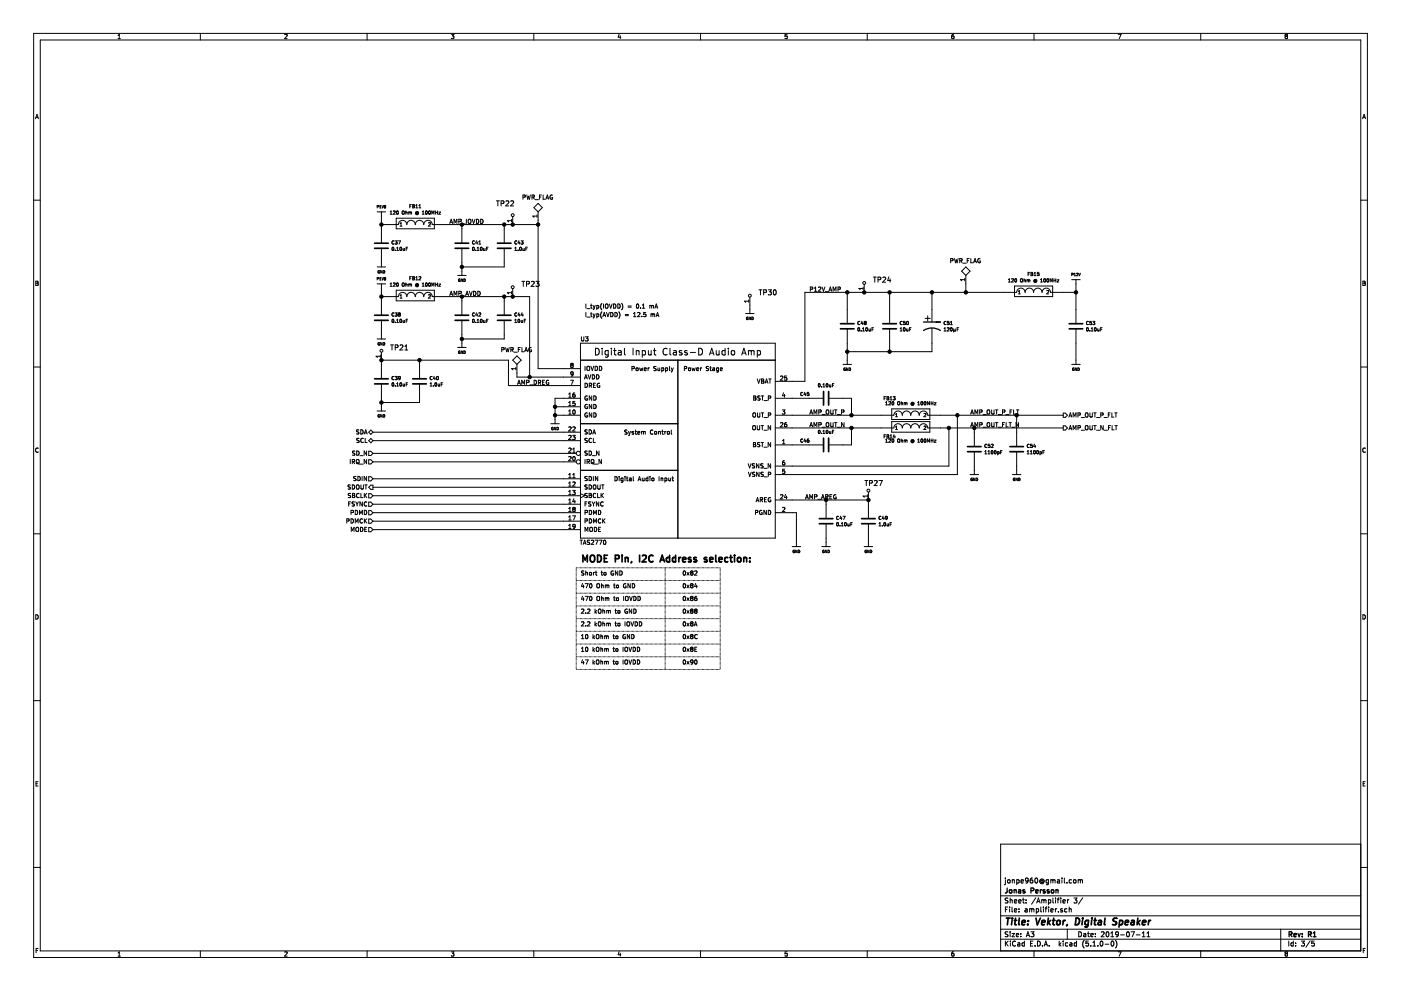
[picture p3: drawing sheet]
EESchema Schematic File Version 4
LIBS:daydream-cache
EELAYER 29 0
EELAYER END
$Descr A3 16535 11693
encoding utf-8
Sheet 5 5
Title "Vektor, Digital Speaker"
Date "2019-07-11"
Rev "R1"
Comp "Jonas Persson"
Comment1 "jonpe960@gmail.com"
Comment2 ""
Comment3 ""
Comment4 ""
$EndDescr
$Comp
L Audio_Amp:TAS2770 U1
U 1 1
P 6850 6350
AR Path="/5C0E2AE6/5C0E2B94" Ref="U1"  Part="1" 
AR Path="/5C1B0AF4/5C0E2B94" Ref="U2"  Part="1" 
AR Path="/5C1B0AF7/5C0E2B94" Ref="U3"  Part="1" 
F 0 "U1" H 6900 8700 50  0000 C CNN
F 1 "TAS2770" H 7000 6300 50  0000 C CNN
F 2 "RJQ0026A" H 7100 9100 50  0001 C CNN
F 3 "" H 6850 6350 50  0001 C CNN
F 4 "TI" H 6900 9300 50  0001 C CNN "Manufaturer"
F 5 "TAS2770RJQT" H 7100 9200 50  0001 C CNN "Part Number"
	1    6850 6350
	1    0    0    -1  
$EndComp
$Comp
L capacitors_murata_GRM:C0603_100n_50Vdc_X7R C12
U 1 1
P 10000 3850
AR Path="/5C0E2AE6/5C0E2D3D" Ref="C12"  Part="1" 
AR Path="/5C1B0AF4/5C0E2D3D" Ref="C30"  Part="1" 
AR Path="/5C1B0AF7/5C0E2D3D" Ref="C48"  Part="1" 
F 0 "C12" H 10115 3888 39  0000 L CNN
F 1 "C0603_100n_50Vdc_X7R" H 10006 3765 40  0001 L CNN
F 2 "C0603" H 10038 3700 30  0001 C CNN
F 3 "" H 10000 3850 60  0000 C CNN
F 4 "0.10uF, 50Vdc, ±10%, X7R" H 10100 4050 60  0001 C CNN "Description"
F 5 "GRM188R71H104KA93" H 10100 4050 60  0001 C CNN "Part Number"
F 6 "Murata" H 10100 4050 60  0001 C CNN "Manufacturer"
F 7 "0.10uF" H 10115 3813 39  0000 L CNN "Capacitance"
	1    10000 3850
	1    0    0    -1  
$EndComp
$Comp
L capacitors_murata_GRM:C0805_10u_35Vdc_X5R C14
U 1 1
P 10500 3850
AR Path="/5C0E2AE6/5C0E2EF1" Ref="C14"  Part="1" 
AR Path="/5C1B0AF4/5C0E2EF1" Ref="C32"  Part="1" 
AR Path="/5C1B0AF7/5C0E2EF1" Ref="C50"  Part="1" 
F 0 "C14" H 10615 3888 39  0000 L CNN
F 1 "C0805_10u_35Vdc_X5R" H 10506 3765 40  0001 L CNN
F 2 "C0805" H 10538 3700 30  0001 C CNN
F 3 "" H 10500 3850 60  0000 C CNN
F 4 "10uF, 35Vdc, ±10%, X5R" H 10600 4050 60  0001 C CNN "Description"
F 5 "GRM21BR6YA106KE43" H 10600 4050 60  0001 C CNN "Part Number"
F 6 "Murata" H 10600 4050 60  0001 C CNN "Manufacturer"
F 7 "10uF" H 10615 3813 39  0000 L CNN "Capacitance"
	1    10500 3850
	1    0    0    -1  
$EndComp
$Comp
L nichicon_polymer_cap:PCAP_120u_2 C15
U 1 1
P 11000 3850
AR Path="/5C0E2AE6/5C0E305E" Ref="C15"  Part="1" 
AR Path="/5C1B0AF4/5C0E305E" Ref="C33"  Part="1" 
AR Path="/5C1B0AF7/5C0E305E" Ref="C51"  Part="1" 
F 0 "C15" H 11133 3888 39  0000 L CNN
F 1 "PCAP_120u_2" H 11006 3765 40  0001 L CNN
F 2 "footprints:CP_Elec_10x10" H 11038 3700 30  0001 C CNN
F 3 "" H 11000 3850 60  0000 C CNN
F 4 "120µF, ±20%, 35V, 24 mOhm, 3000 Hrs @ 105°C, -55°C ~ 105°C, 3.7A" H 11100 4050 60  0001 C CNN "Description"
F 5 "PCV1V121MCL2GS" H 11100 4050 60  0001 C CNN "Part Number"
F 6 "Nichicon" H 11100 4050 60  0001 C CNN "Manufacturer"
F 7 "120µF" H 11133 3813 39  0000 L CNN "Capacitance"
	1    11000 3850
	1    0    0    -1  
$EndComp
Wire Wire Line
	9350 4500 9500 4500
Wire Wire Line
	9500 4500 9500 3450
Wire Wire Line
	9500 3450 10000 3450
Wire Wire Line
	11000 3450 11000 3650
Wire Wire Line
	10500 3650 10500 3450
Connection ~ 10500 3450
Wire Wire Line
	10500 3450 11000 3450
Wire Wire Line
	10000 3650 10000 3450
Connection ~ 10000 3450
Wire Wire Line
	10000 3450 10200 3450
Wire Wire Line
	10000 4050 10000 4150
Wire Wire Line
	10000 4150 10500 4150
Wire Wire Line
	11000 4150 11000 4050
Wire Wire Line
	10500 4050 10500 4150
Connection ~ 10500 4150
Wire Wire Line
	10500 4150 11000 4150
$Comp
L power:GND #PWR0101
U 1 1
P 10000 4250
AR Path="/5C0E2AE6/5C0E32A0" Ref="#PWR0101"  Part="1" 
AR Path="/5C1B0AF4/5C0E32A0" Ref="#PWR0119"  Part="1" 
AR Path="/5C1B0AF7/5C0E32A0" Ref="#PWR0137"  Part="1" 
F 0 "#PWR0101" H 10000 4390 20  0001 C CNN
F 1 "GND" H 10000 4361 30  0000 C CNN
F 2 "" H 10000 4250 60  0000 C CNN
F 3 "" H 10000 4250 60  0000 C CNN
	1    10000 4250
	-1   0    0    1   
$EndComp
$Comp
L power:P12V #PWR0102
U 1 1
P 12700 3350
AR Path="/5C0E2AE6/5C0E3FE5" Ref="#PWR0102"  Part="1" 
AR Path="/5C1B0AF4/5C0E3FE5" Ref="#PWR0120"  Part="1" 
AR Path="/5C1B0AF7/5C0E3FE5" Ref="#PWR0138"  Part="1" 
F 0 "#PWR0102" H 12700 3490 20  0001 C CNN
F 1 "P12V" H 12700 3461 30  0000 C CNN
F 2 "" H 12700 3350 60  0000 C CNN
F 3 "" H 12700 3350 60  0000 C CNN
	1    12700 3350
	1    0    0    -1  
$EndComp
$Comp
L beads_BLM:BL0603_BLM18EG121SN1D FB5
U 1 1
P 12200 3450
AR Path="/5C0E2AE6/5C0E40DC" Ref="FB5"  Part="1" 
AR Path="/5C1B0AF4/5C0E40DC" Ref="FB10"  Part="1" 
AR Path="/5C1B0AF7/5C0E40DC" Ref="FB15"  Part="1" 
F 0 "FB5" H 12200 3666 39  0000 C CNN
F 1 "BL0603_BLM18EG121SN1D" H 12206 3365 40  0001 L CNN
F 2 "L0603" H 12238 3300 30  0001 C CNN
F 3 "" H 12200 3450 60  0000 C CNN
F 4 "FILTER CHIP 120 OHM 2A 0603,30473,0DCR: 40 mOhm Max" H 12300 3650 60  0001 C CNN "Description"
F 5 "BLM18EG121SN1D" H 12300 3650 60  0001 C CNN "Part Number"
F 6 "Murata" H 12300 3650 60  0001 C CNN "Manufacturer"
F 7 "120 Ohm @ 100MHz" H 12200 3591 39  0000 C CNN "Impedance"
	1    12200 3450
	1    0    0    -1  
$EndComp
Connection ~ 11000 3450
Wire Wire Line
	12550 3450 12700 3450
Wire Wire Line
	12700 3450 12700 3350
$Comp
L capacitors_murata_GRM:C0603_100n_50Vdc_X7R C17
U 1 1
P 12700 3850
AR Path="/5C0E2AE6/5C0E42FD" Ref="C17"  Part="1" 
AR Path="/5C1B0AF4/5C0E42FD" Ref="C35"  Part="1" 
AR Path="/5C1B0AF7/5C0E42FD" Ref="C53"  Part="1" 
F 0 "C17" H 12815 3888 39  0000 L CNN
F 1 "C0603_100n_50Vdc_X7R" H 12706 3765 40  0001 L CNN
F 2 "C0603" H 12738 3700 30  0001 C CNN
F 3 "" H 12700 3850 60  0000 C CNN
F 4 "0.10uF, 50Vdc, ±10%, X7R" H 12800 4050 60  0001 C CNN "Description"
F 5 "GRM188R71H104KA93" H 12800 4050 60  0001 C CNN "Part Number"
F 6 "Murata" H 12800 4050 60  0001 C CNN "Manufacturer"
F 7 "0.10uF" H 12815 3813 39  0000 L CNN "Capacitance"
	1    12700 3850
	1    0    0    -1  
$EndComp
Wire Wire Line
	12700 3650 12700 3450
Connection ~ 12700 3450
$Comp
L power:GND #PWR0103
U 1 1
P 12700 4250
AR Path="/5C0E2AE6/5C0E4444" Ref="#PWR0103"  Part="1" 
AR Path="/5C1B0AF4/5C0E4444" Ref="#PWR0121"  Part="1" 
AR Path="/5C1B0AF7/5C0E4444" Ref="#PWR0139"  Part="1" 
F 0 "#PWR0103" H 12700 4390 20  0001 C CNN
F 1 "GND" H 12700 4361 30  0000 C CNN
F 2 "" H 12700 4250 60  0000 C CNN
F 3 "" H 12700 4250 60  0000 C CNN
	1    12700 4250
	-1   0    0    1   
$EndComp
Wire Wire Line
	12700 4250 12700 4050
Text Label 9550 3450 0    50   ~ 0
P12V_AMP
$Comp
L capacitors_murata_GRM:C0603_100n_50Vdc_X7R C9
U 1 1
P 9750 4700
AR Path="/5C0E2AE6/5C0E462F" Ref="C9"  Part="1" 
AR Path="/5C1B0AF4/5C0E462F" Ref="C27"  Part="1" 
AR Path="/5C1B0AF7/5C0E462F" Ref="C45"  Part="1" 
F 0 "C9" V 9700 4450 39  0000 C CNN
F 1 "C0603_100n_50Vdc_X7R" H 9756 4615 40  0001 L CNN
F 2 "C0603" H 9788 4550 30  0001 C CNN
F 3 "" H 9750 4700 60  0000 C CNN
F 4 "0.10uF, 50Vdc, ±10%, X7R" H 9850 4900 60  0001 C CNN "Description"
F 5 "GRM188R71H104KA93" H 9850 4900 60  0001 C CNN "Part Number"
F 6 "Murata" H 9850 4900 60  0001 C CNN "Manufacturer"
F 7 "0.10uF" V 9597 4700 39  0000 C CNN "Capacitance"
	1    9750 4700
	0    1    1    0   
$EndComp
$Comp
L capacitors_murata_GRM:C0603_100n_50Vdc_X7R C10
U 1 1
P 9750 5250
AR Path="/5C0E2AE6/5C0E4673" Ref="C10"  Part="1" 
AR Path="/5C1B0AF4/5C0E4673" Ref="C28"  Part="1" 
AR Path="/5C1B0AF7/5C0E4673" Ref="C46"  Part="1" 
F 0 "C10" V 9700 5000 39  0000 C CNN
F 1 "C0603_100n_50Vdc_X7R" H 9756 5165 40  0001 L CNN
F 2 "C0603" H 9788 5100 30  0001 C CNN
F 3 "" H 9750 5250 60  0000 C CNN
F 4 "0.10uF, 50Vdc, ±10%, X7R" H 9850 5450 60  0001 C CNN "Description"
F 5 "GRM188R71H104KA93" H 9850 5450 60  0001 C CNN "Part Number"
F 6 "Murata" H 9850 5450 60  0001 C CNN "Manufacturer"
F 7 "0.10uF" V 9597 5250 39  0000 C CNN "Capacitance"
	1    9750 5250
	0    1    1    0   
$EndComp
Wire Wire Line
	9350 5050 10050 5050
Wire Wire Line
	9350 4900 10050 4900
Wire Wire Line
	9950 5250 10050 5250
Wire Wire Line
	10050 5250 10050 5050
Connection ~ 10050 5050
Wire Wire Line
	9950 4700 10050 4700
Wire Wire Line
	10050 4700 10050 4900
Connection ~ 10050 4900
Wire Wire Line
	9550 4700 9350 4700
Wire Wire Line
	9550 5250 9350 5250
$Comp
L beads_BLM:BL0603_BLM18EG121SN1D FB3
U 1 1
P 10750 4900
AR Path="/5C0E2AE6/5C0E549C" Ref="FB3"  Part="1" 
AR Path="/5C1B0AF4/5C0E549C" Ref="FB8"  Part="1" 
AR Path="/5C1B0AF7/5C0E549C" Ref="FB13"  Part="1" 
F 0 "FB3" H 10500 5100 39  0000 C CNN
F 1 "BL0603_BLM18EG121SN1D" H 10756 4815 40  0001 L CNN
F 2 "L0603" H 10788 4750 30  0001 C CNN
F 3 "" H 10750 4900 60  0000 C CNN
F 4 "FILTER CHIP 120 OHM 2A 0603,30473,0DCR: 40 mOhm Max" H 10850 5100 60  0001 C CNN "Description"
F 5 "BLM18EG121SN1D" H 10850 5100 60  0001 C CNN "Part Number"
F 6 "Murata" H 10850 5100 60  0001 C CNN "Manufacturer"
F 7 "120 Ohm @ 100MHz" H 10750 5041 39  0000 C CNN "Impedance"
	1    10750 4900
	1    0    0    -1  
$EndComp
$Comp
L beads_BLM:BL0603_BLM18EG121SN1D FB4
U 1 1
P 10750 5050
AR Path="/5C0E2AE6/5C0E54EC" Ref="FB4"  Part="1" 
AR Path="/5C1B0AF4/5C0E54EC" Ref="FB9"  Part="1" 
AR Path="/5C1B0AF7/5C0E54EC" Ref="FB14"  Part="1" 
F 0 "FB4" H 10500 4950 39  0000 C CNN
F 1 "BL0603_BLM18EG121SN1D" H 10756 4965 40  0001 L CNN
F 2 "L0603" H 10788 4900 30  0001 C CNN
F 3 "" H 10750 5050 60  0000 C CNN
F 4 "FILTER CHIP 120 OHM 2A 0603,30473,0DCR: 40 mOhm Max" H 10850 5250 60  0001 C CNN "Description"
F 5 "BLM18EG121SN1D" H 10850 5250 60  0001 C CNN "Part Number"
F 6 "Murata" H 10850 5250 60  0001 C CNN "Manufacturer"
F 7 "120 Ohm @ 100MHz" H 10750 4900 39  0000 C CNN "Impedance"
	1    10750 5050
	1    0    0    -1  
$EndComp
$Comp
L capacitors_murata_GRM:C0603_1n1_50Vdc_X7R C16
U 1 1
P 11500 5300
AR Path="/5C0E2AE6/5C0E56CD" Ref="C16"  Part="1" 
AR Path="/5C1B0AF4/5C0E56CD" Ref="C34"  Part="1" 
AR Path="/5C1B0AF7/5C0E56CD" Ref="C52"  Part="1" 
F 0 "C16" H 11615 5338 39  0000 L CNN
F 1 "C0603_1n1_50Vdc_X7R" H 11506 5215 40  0001 L CNN
F 2 "C0603" H 11538 5150 30  0001 C CNN
F 3 "" H 11500 5300 60  0000 C CNN
F 4 "1100pF, 50Vdc, ±5%, X7R" H 11600 5500 60  0001 C CNN "Description"
F 5 "GRM188R71H112JA01" H 11600 5500 60  0001 C CNN "Part Number"
F 6 "Murata" H 11600 5500 60  0001 C CNN "Manufacturer"
F 7 "1100pF" H 11615 5263 39  0000 L CNN "Capacitance"
	1    11500 5300
	1    0    0    -1  
$EndComp
$Comp
L capacitors_murata_GRM:C0603_1n1_50Vdc_X7R C18
U 1 1
P 12000 5300
AR Path="/5C0E2AE6/5C0E5737" Ref="C18"  Part="1" 
AR Path="/5C1B0AF4/5C0E5737" Ref="C36"  Part="1" 
AR Path="/5C1B0AF7/5C0E5737" Ref="C54"  Part="1" 
F 0 "C18" H 12115 5338 39  0000 L CNN
F 1 "C0603_1n1_50Vdc_X7R" H 12006 5215 40  0001 L CNN
F 2 "C0603" H 12038 5150 30  0001 C CNN
F 3 "" H 12000 5300 60  0000 C CNN
F 4 "1100pF, 50Vdc, ±5%, X7R" H 12100 5500 60  0001 C CNN "Description"
F 5 "GRM188R71H112JA01" H 12100 5500 60  0001 C CNN "Part Number"
F 6 "Murata" H 12100 5500 60  0001 C CNN "Manufacturer"
F 7 "1100pF" H 12115 5263 39  0000 L CNN "Capacitance"
	1    12000 5300
	1    0    0    -1  
$EndComp
Wire Wire Line
	12000 4900 12000 5100
Wire Wire Line
	11500 5050 11500 5100
Connection ~ 11500 5050
Connection ~ 12000 4900
Wire Wire Line
	11100 4900 11300 4900
Wire Wire Line
	11100 5050 11200 5050
$Comp
L power:GND #PWR0104
U 1 1
P 11500 5550
AR Path="/5C0E2AE6/5C0E6D6C" Ref="#PWR0104"  Part="1" 
AR Path="/5C1B0AF4/5C0E6D6C" Ref="#PWR0122"  Part="1" 
AR Path="/5C1B0AF7/5C0E6D6C" Ref="#PWR0140"  Part="1" 
F 0 "#PWR0104" H 11500 5690 20  0001 C CNN
F 1 "GND" H 11500 5661 30  0000 C CNN
F 2 "" H 11500 5550 60  0000 C CNN
F 3 "" H 11500 5550 60  0000 C CNN
	1    11500 5550
	-1   0    0    1   
$EndComp
$Comp
L power:GND #PWR0105
U 1 1
P 12000 5550
AR Path="/5C0E2AE6/5C0E6D8F" Ref="#PWR0105"  Part="1" 
AR Path="/5C1B0AF4/5C0E6D8F" Ref="#PWR0123"  Part="1" 
AR Path="/5C1B0AF7/5C0E6D8F" Ref="#PWR0141"  Part="1" 
F 0 "#PWR0105" H 12000 5690 20  0001 C CNN
F 1 "GND" H 12000 5661 30  0000 C CNN
F 2 "" H 12000 5550 60  0000 C CNN
F 3 "" H 12000 5550 60  0000 C CNN
	1    12000 5550
	-1   0    0    1   
$EndComp
Wire Wire Line
	12000 5550 12000 5500
Wire Wire Line
	11500 5550 11500 5500
Wire Wire Line
	9350 5500 11200 5500
Wire Wire Line
	11200 5500 11200 5050
Connection ~ 11200 5050
Wire Wire Line
	11200 5050 11500 5050
Wire Wire Line
	9350 5600 11300 5600
Wire Wire Line
	11300 5600 11300 4900
Connection ~ 11300 4900
Wire Wire Line
	11300 4900 12000 4900
Text Label 9550 4900 0    50   ~ 0
AMP_OUT_P
Text Label 9550 5050 0    50   ~ 0
AMP_OUT_N
Text Label 11450 4900 0    50   ~ 0
AMP_OUT_P_FLT
Text Label 11450 5050 0    50   ~ 0
AMP_OUT_FLT_N
$Comp
L power:TP TP4
U 1 1
P 10200 3450
AR Path="/5C0E2AE6/5C0E87EF" Ref="TP4"  Part="1" 
AR Path="/5C1B0AF4/5C0E87EF" Ref="TP14"  Part="1" 
AR Path="/5C1B0AF7/5C0E87EF" Ref="TP24"  Part="1" 
F 0 "TP4" H 10300 3600 60  0000 L CNN
F 1 "TP" H 10100 3400 60  0001 C CNN
F 2 "footprints:TP_1mm" H 10200 3450 60  0001 C CNN
F 3 "" H 10300 3500 60  0000 C CNN
F 4 "NM" H 10350 3400 60  0001 C CNN "Mount"
	1    10200 3450
	1    0    0    -1  
$EndComp
Connection ~ 10200 3450
Wire Wire Line
	10200 3450 10500 3450
$Comp
L power:TP TP10
U 1 1
P 8850 3600
AR Path="/5C0E2AE6/5C0E8879" Ref="TP10"  Part="1" 
AR Path="/5C1B0AF4/5C0E8879" Ref="TP20"  Part="1" 
AR Path="/5C1B0AF7/5C0E8879" Ref="TP30"  Part="1" 
F 0 "TP10" H 8950 3750 60  0000 L CNN
F 1 "TP" H 8750 3550 60  0001 C CNN
F 2 "footprints:TP_1mm" H 8850 3600 60  0001 C CNN
F 3 "" H 8950 3650 60  0000 C CNN
F 4 "NM" H 9000 3550 60  0001 C CNN "Mount"
	1    8850 3600
	1    0    0    -1  
$EndComp
$Comp
L power:GND #PWR0106
U 1 1
P 8850 3650
AR Path="/5C0E2AE6/5C0E88BE" Ref="#PWR0106"  Part="1" 
AR Path="/5C1B0AF4/5C0E88BE" Ref="#PWR0124"  Part="1" 
AR Path="/5C1B0AF7/5C0E88BE" Ref="#PWR0142"  Part="1" 
F 0 "#PWR0106" H 8850 3790 20  0001 C CNN
F 1 "GND" H 8850 3761 30  0000 C CNN
F 2 "" H 8850 3650 60  0000 C CNN
F 3 "" H 8850 3650 60  0000 C CNN
	1    8850 3650
	-1   0    0    1   
$EndComp
Wire Wire Line
	8850 3650 8850 3600
$Comp
L capacitors_murata_GRM:C0603_100n_50Vdc_X7R C11
U 1 1
P 9750 6150
AR Path="/5C0E2AE6/5C0E9438" Ref="C11"  Part="1" 
AR Path="/5C1B0AF4/5C0E9438" Ref="C29"  Part="1" 
AR Path="/5C1B0AF7/5C0E9438" Ref="C47"  Part="1" 
F 0 "C11" H 9865 6188 39  0000 L CNN
F 1 "C0603_100n_50Vdc_X7R" H 9756 6065 40  0001 L CNN
F 2 "C0603" H 9788 6000 30  0001 C CNN
F 3 "" H 9750 6150 60  0000 C CNN
F 4 "0.10uF, 50Vdc, ±10%, X7R" H 9850 6350 60  0001 C CNN "Description"
F 5 "GRM188R71H104KA93" H 9850 6350 60  0001 C CNN "Part Number"
F 6 "Murata" H 9850 6350 60  0001 C CNN "Manufacturer"
F 7 "0.10uF" H 9865 6113 39  0000 L CNN "Capacitance"
	1    9750 6150
	1    0    0    -1  
$EndComp
Wire Wire Line
	9350 5900 9750 5900
Wire Wire Line
	10250 5900 10250 5950
Wire Wire Line
	9750 5950 9750 5900
Connection ~ 9750 5900
Wire Wire Line
	9750 5900 10250 5900
$Comp
L power:GND #PWR0107
U 1 1
P 9750 6400
AR Path="/5C0E2AE6/5C0EAA17" Ref="#PWR0107"  Part="1" 
AR Path="/5C1B0AF4/5C0EAA17" Ref="#PWR0125"  Part="1" 
AR Path="/5C1B0AF7/5C0EAA17" Ref="#PWR0143"  Part="1" 
F 0 "#PWR0107" H 9750 6540 20  0001 C CNN
F 1 "GND" H 9750 6511 30  0000 C CNN
F 2 "" H 9750 6400 60  0000 C CNN
F 3 "" H 9750 6400 60  0000 C CNN
	1    9750 6400
	-1   0    0    1   
$EndComp
$Comp
L power:GND #PWR0108
U 1 1
P 10250 6400
AR Path="/5C0E2AE6/5C0EAA4A" Ref="#PWR0108"  Part="1" 
AR Path="/5C1B0AF4/5C0EAA4A" Ref="#PWR0126"  Part="1" 
AR Path="/5C1B0AF7/5C0EAA4A" Ref="#PWR0144"  Part="1" 
F 0 "#PWR0108" H 10250 6540 20  0001 C CNN
F 1 "GND" H 10250 6511 30  0000 C CNN
F 2 "" H 10250 6400 60  0000 C CNN
F 3 "" H 10250 6400 60  0000 C CNN
	1    10250 6400
	-1   0    0    1   
$EndComp
$Comp
L power:GND #PWR0109
U 1 1
P 9400 6400
AR Path="/5C0E2AE6/5C0EAA7D" Ref="#PWR0109"  Part="1" 
AR Path="/5C1B0AF4/5C0EAA7D" Ref="#PWR0127"  Part="1" 
AR Path="/5C1B0AF7/5C0EAA7D" Ref="#PWR0145"  Part="1" 
F 0 "#PWR0109" H 9400 6540 20  0001 C CNN
F 1 "GND" H 9400 6511 30  0000 C CNN
F 2 "" H 9400 6400 60  0000 C CNN
F 3 "" H 9400 6400 60  0000 C CNN
	1    9400 6400
	-1   0    0    1   
$EndComp
Wire Wire Line
	9400 6400 9400 6050
Wire Wire Line
	9400 6050 9350 6050
Wire Wire Line
	9750 6400 9750 6350
Wire Wire Line
	10250 6400 10250 6350
Text Label 9500 5900 0    50   ~ 0
AMP_AREG
$Comp
L power:TP TP7
U 1 1
P 10250 5900
AR Path="/5C0E2AE6/5C0ED21E" Ref="TP7"  Part="1" 
AR Path="/5C1B0AF4/5C0ED21E" Ref="TP17"  Part="1" 
AR Path="/5C1B0AF7/5C0ED21E" Ref="TP27"  Part="1" 
F 0 "TP7" H 10200 6100 60  0000 L CNN
F 1 "TP" H 10150 5850 60  0001 C CNN
F 2 "footprints:TP_1mm" H 10250 5900 60  0001 C CNN
F 3 "" H 10350 5950 60  0000 C CNN
F 4 "NM" H 10400 5850 60  0001 C CNN "Mount"
	1    10250 5900
	1    0    0    -1  
$EndComp
Connection ~ 10250 5900
$Comp
L power:GND #PWR0110
U 1 1
P 6550 4950
AR Path="/5C0E2AE6/5C0ED3FD" Ref="#PWR0110"  Part="1" 
AR Path="/5C1B0AF4/5C0ED3FD" Ref="#PWR0128"  Part="1" 
AR Path="/5C1B0AF7/5C0ED3FD" Ref="#PWR0146"  Part="1" 
F 0 "#PWR0110" H 6550 5090 20  0001 C CNN
F 1 "GND" H 6550 5061 30  0000 C CNN
F 2 "" H 6550 4950 60  0000 C CNN
F 3 "" H 6550 4950 60  0000 C CNN
	1    6550 4950
	-1   0    0    1   
$EndComp
Wire Wire Line
	6650 4700 6550 4700
Wire Wire Line
	6550 4700 6550 4800
Wire Wire Line
	6650 4800 6550 4800
Connection ~ 6550 4800
Wire Wire Line
	6550 4800 6550 4900
Wire Wire Line
	6650 4900 6550 4900
Connection ~ 6550 4900
Wire Wire Line
	6550 4900 6550 4950
$Comp
L capacitors_murata_GRM:C0805_1u_50Vdc_X7R C13
U 1 1
P 10250 6150
AR Path="/5C0E2AE6/5C0F0627" Ref="C13"  Part="1" 
AR Path="/5C1B0AF4/5C0F0627" Ref="C31"  Part="1" 
AR Path="/5C1B0AF7/5C0F0627" Ref="C49"  Part="1" 
F 0 "C13" H 10365 6188 39  0000 L CNN
F 1 "C0805_1u_50Vdc_X7R" H 10256 6065 40  0001 L CNN
F 2 "C0805" H 10288 6000 30  0001 C CNN
F 3 "" H 10250 6150 60  0000 C CNN
F 4 "1.0uF, 50Vdc, ±10%, X7R" H 10350 6350 60  0001 C CNN "Description"
F 5 "GRM21BR71H105KA12" H 10350 6350 60  0001 C CNN "Part Number"
F 6 "Murata" H 10350 6350 60  0001 C CNN "Manufacturer"
F 7 "1.0uF" H 10365 6113 39  0000 L CNN "Capacitance"
	1    10250 6150
	1    0    0    -1  
$EndComp
$Comp
L capacitors_murata_GRM:C0805_1u_50Vdc_X7R C4
U 1 1
P 4950 4500
AR Path="/5C0E2AE6/5C0F0774" Ref="C4"  Part="1" 
AR Path="/5C1B0AF4/5C0F0774" Ref="C22"  Part="1" 
AR Path="/5C1B0AF7/5C0F0774" Ref="C40"  Part="1" 
F 0 "C4" H 5065 4538 39  0000 L CNN
F 1 "C0805_1u_50Vdc_X7R" H 4956 4415 40  0001 L CNN
F 2 "C0805" H 4988 4350 30  0001 C CNN
F 3 "" H 4950 4500 60  0000 C CNN
F 4 "1.0uF, 50Vdc, ±10%, X7R" H 5050 4700 60  0001 C CNN "Description"
F 5 "GRM21BR71H105KA12" H 5050 4700 60  0001 C CNN "Part Number"
F 6 "Murata" H 5050 4700 60  0001 C CNN "Manufacturer"
F 7 "1.0uF" H 5065 4463 39  0000 L CNN "Capacitance"
	1    4950 4500
	1    0    0    -1  
$EndComp
$Comp
L capacitors_murata_GRM:C0603_100n_50Vdc_X7R C3
U 1 1
P 4500 4500
AR Path="/5C0E2AE6/5C0F07FA" Ref="C3"  Part="1" 
AR Path="/5C1B0AF4/5C0F07FA" Ref="C21"  Part="1" 
AR Path="/5C1B0AF7/5C0F07FA" Ref="C39"  Part="1" 
F 0 "C3" H 4615 4538 39  0000 L CNN
F 1 "C0603_100n_50Vdc_X7R" H 4506 4415 40  0001 L CNN
F 2 "C0603" H 4538 4350 30  0001 C CNN
F 3 "" H 4500 4500 60  0000 C CNN
F 4 "0.10uF, 50Vdc, ±10%, X7R" H 4600 4700 60  0001 C CNN "Description"
F 5 "GRM188R71H104KA93" H 4600 4700 60  0001 C CNN "Part Number"
F 6 "Murata" H 4600 4700 60  0001 C CNN "Manufacturer"
F 7 "0.10uF" H 4615 4463 39  0000 L CNN "Capacitance"
	1    4500 4500
	1    0    0    -1  
$EndComp
Wire Wire Line
	4500 4250 4500 4300
Wire Wire Line
	4950 4300 4950 4250
Wire Wire Line
	4950 4250 4500 4250
Wire Wire Line
	4950 4700 4950 4750
Wire Wire Line
	4950 4750 4500 4750
Wire Wire Line
	4500 4750 4500 4700
$Comp
L power:GND #PWR0111
U 1 1
P 4500 4800
AR Path="/5C0E2AE6/5C0F4654" Ref="#PWR0111"  Part="1" 
AR Path="/5C1B0AF4/5C0F4654" Ref="#PWR0129"  Part="1" 
AR Path="/5C1B0AF7/5C0F4654" Ref="#PWR0147"  Part="1" 
F 0 "#PWR0111" H 4500 4940 20  0001 C CNN
F 1 "GND" H 4500 4911 30  0000 C CNN
F 2 "" H 4500 4800 60  0000 C CNN
F 3 "" H 4500 4800 60  0000 C CNN
	1    4500 4800
	-1   0    0    1   
$EndComp
Wire Wire Line
	4500 4800 4500 4750
Connection ~ 4500 4750
Text Label 6100 4550 0    50   ~ 0
AMP_DREG
$Comp
L power:TP TP1
U 1 1
P 4500 4250
AR Path="/5C0E2AE6/5C0F5ECF" Ref="TP1"  Part="1" 
AR Path="/5C1B0AF4/5C0F5ECF" Ref="TP11"  Part="1" 
AR Path="/5C1B0AF7/5C0F5ECF" Ref="TP21"  Part="1" 
F 0 "TP1" H 4600 4400 60  0000 L CNN
F 1 "TP" H 4400 4200 60  0001 C CNN
F 2 "footprints:TP_1mm" H 4500 4250 60  0001 C CNN
F 3 "" H 4600 4300 60  0000 C CNN
F 4 "NM" H 4650 4200 60  0001 C CNN "Mount"
	1    4500 4250
	1    0    0    -1  
$EndComp
Connection ~ 4500 4250
Wire Wire Line
	6650 4450 6250 4450
Wire Wire Line
	6650 4350 6350 4350
Wire Wire Line
	6350 2650 6050 2650
$Comp
L power:P1V8 #PWR0112
U 1 1
P 4500 2550
AR Path="/5C0E2AE6/5C0FCD84" Ref="#PWR0112"  Part="1" 
AR Path="/5C1B0AF4/5C0FCD84" Ref="#PWR0130"  Part="1" 
AR Path="/5C1B0AF7/5C0FCD84" Ref="#PWR0148"  Part="1" 
F 0 "#PWR0112" H 4500 2690 20  0001 C CNN
F 1 "P1V8" H 4500 2661 30  0000 C CNN
F 2 "" H 4500 2550 60  0000 C CNN
F 3 "" H 4500 2550 60  0000 C CNN
	1    4500 2550
	1    0    0    -1  
$EndComp
$Comp
L capacitors_murata_GRM:C0805_1u_50Vdc_X7R C7
U 1 1
P 5950 2900
AR Path="/5C0E2AE6/5C0FCDCA" Ref="C7"  Part="1" 
AR Path="/5C1B0AF4/5C0FCDCA" Ref="C25"  Part="1" 
AR Path="/5C1B0AF7/5C0FCDCA" Ref="C43"  Part="1" 
F 0 "C7" H 6065 2938 39  0000 L CNN
F 1 "C0805_1u_50Vdc_X7R" H 5956 2815 40  0001 L CNN
F 2 "C0805" H 5988 2750 30  0001 C CNN
F 3 "" H 5950 2900 60  0000 C CNN
F 4 "1.0uF, 50Vdc, ±10%, X7R" H 6050 3100 60  0001 C CNN "Description"
F 5 "GRM21BR71H105KA12" H 6050 3100 60  0001 C CNN "Part Number"
F 6 "Murata" H 6050 3100 60  0001 C CNN "Manufacturer"
F 7 "1.0uF" H 6065 2863 39  0000 L CNN "Capacitance"
	1    5950 2900
	1    0    0    -1  
$EndComp
$Comp
L capacitors_murata_GRM:C0603_100n_50Vdc_X7R C5
U 1 1
P 5450 2900
AR Path="/5C0E2AE6/5C0FCE2C" Ref="C5"  Part="1" 
AR Path="/5C1B0AF4/5C0FCE2C" Ref="C23"  Part="1" 
AR Path="/5C1B0AF7/5C0FCE2C" Ref="C41"  Part="1" 
F 0 "C5" H 5565 2938 39  0000 L CNN
F 1 "C0603_100n_50Vdc_X7R" H 5456 2815 40  0001 L CNN
F 2 "C0603" H 5488 2750 30  0001 C CNN
F 3 "" H 5450 2900 60  0000 C CNN
F 4 "0.10uF, 50Vdc, ±10%, X7R" H 5550 3100 60  0001 C CNN "Description"
F 5 "GRM188R71H104KA93" H 5550 3100 60  0001 C CNN "Part Number"
F 6 "Murata" H 5550 3100 60  0001 C CNN "Manufacturer"
F 7 "0.10uF" H 5565 2863 39  0000 L CNN "Capacitance"
	1    5450 2900
	1    0    0    -1  
$EndComp
Wire Wire Line
	5450 2700 5450 2650
Wire Wire Line
	5950 2700 5950 2650
Connection ~ 5950 2650
Wire Wire Line
	5950 2650 5450 2650
$Comp
L power:GND #PWR0113
U 1 1
P 5450 3200
AR Path="/5C0E2AE6/5C100BF3" Ref="#PWR0113"  Part="1" 
AR Path="/5C1B0AF4/5C100BF3" Ref="#PWR0131"  Part="1" 
AR Path="/5C1B0AF7/5C100BF3" Ref="#PWR0149"  Part="1" 
F 0 "#PWR0113" H 5450 3340 20  0001 C CNN
F 1 "GND" H 5450 3311 30  0000 C CNN
F 2 "" H 5450 3200 60  0000 C CNN
F 3 "" H 5450 3200 60  0000 C CNN
	1    5450 3200
	-1   0    0    1   
$EndComp
Wire Wire Line
	5450 3200 5450 3150
Wire Wire Line
	5450 3150 5950 3150
Wire Wire Line
	5950 3150 5950 3100
Connection ~ 5450 3150
Wire Wire Line
	5450 3150 5450 3100
$Comp
L capacitors_murata_GRM:C0805_10u_35Vdc_X5R C8
U 1 1
P 5950 3750
AR Path="/5C0E2AE6/5C1074DB" Ref="C8"  Part="1" 
AR Path="/5C1B0AF4/5C1074DB" Ref="C26"  Part="1" 
AR Path="/5C1B0AF7/5C1074DB" Ref="C44"  Part="1" 
F 0 "C8" H 6065 3788 39  0000 L CNN
F 1 "C0805_10u_35Vdc_X5R" H 5956 3665 40  0001 L CNN
F 2 "C0805" H 5988 3600 30  0001 C CNN
F 3 "" H 5950 3750 60  0000 C CNN
F 4 "10uF, 35Vdc, ±10%, X5R" H 6050 3950 60  0001 C CNN "Description"
F 5 "GRM21BR6YA106KE43" H 6050 3950 60  0001 C CNN "Part Number"
F 6 "Murata" H 6050 3950 60  0001 C CNN "Manufacturer"
F 7 "10uF" H 6065 3713 39  0000 L CNN "Capacitance"
	1    5950 3750
	1    0    0    -1  
$EndComp
$Comp
L capacitors_murata_GRM:C0603_100n_50Vdc_X7R C6
U 1 1
P 5450 3750
AR Path="/5C0E2AE6/5C107549" Ref="C6"  Part="1" 
AR Path="/5C1B0AF4/5C107549" Ref="C24"  Part="1" 
AR Path="/5C1B0AF7/5C107549" Ref="C42"  Part="1" 
F 0 "C6" H 5565 3788 39  0000 L CNN
F 1 "C0603_100n_50Vdc_X7R" H 5456 3665 40  0001 L CNN
F 2 "C0603" H 5488 3600 30  0001 C CNN
F 3 "" H 5450 3750 60  0000 C CNN
F 4 "0.10uF, 50Vdc, ±10%, X7R" H 5550 3950 60  0001 C CNN "Description"
F 5 "GRM188R71H104KA93" H 5550 3950 60  0001 C CNN "Part Number"
F 6 "Murata" H 5550 3950 60  0001 C CNN "Manufacturer"
F 7 "0.10uF" H 5565 3713 39  0000 L CNN "Capacitance"
	1    5450 3750
	1    0    0    -1  
$EndComp
Wire Wire Line
	5450 3550 5450 3500
Wire Wire Line
	5450 3500 5950 3500
Wire Wire Line
	5950 3550 5950 3500
Connection ~ 5950 3500
Wire Wire Line
	5950 3500 6050 3500
$Comp
L power:GND #PWR0114
U 1 1
P 5450 4050
AR Path="/5C0E2AE6/5C11DBC5" Ref="#PWR0114"  Part="1" 
AR Path="/5C1B0AF4/5C11DBC5" Ref="#PWR0132"  Part="1" 
AR Path="/5C1B0AF7/5C11DBC5" Ref="#PWR0150"  Part="1" 
F 0 "#PWR0114" H 5450 4190 20  0001 C CNN
F 1 "GND" H 5450 4161 30  0000 C CNN
F 2 "" H 5450 4050 60  0000 C CNN
F 3 "" H 5450 4050 60  0000 C CNN
	1    5450 4050
	-1   0    0    1   
$EndComp
Wire Wire Line
	5450 4050 5450 4000
Wire Wire Line
	5450 4000 5950 4000
Wire Wire Line
	5950 4000 5950 3950
Connection ~ 5450 4000
Wire Wire Line
	5450 4000 5450 3950
$Comp
L beads_BLM:BL0603_BLM18EG121SN1D FB1
U 1 1
P 4900 2650
AR Path="/5C0E2AE6/5C12341C" Ref="FB1"  Part="1" 
AR Path="/5C1B0AF4/5C12341C" Ref="FB6"  Part="1" 
AR Path="/5C1B0AF7/5C12341C" Ref="FB11"  Part="1" 
F 0 "FB1" H 4900 2866 39  0000 C CNN
F 1 "BL0603_BLM18EG121SN1D" H 4906 2565 40  0001 L CNN
F 2 "L0603" H 4938 2500 30  0001 C CNN
F 3 "" H 4900 2650 60  0000 C CNN
F 4 "FILTER CHIP 120 OHM 2A 0603,30473,0DCR: 40 mOhm Max" H 5000 2850 60  0001 C CNN "Description"
F 5 "BLM18EG121SN1D" H 5000 2850 60  0001 C CNN "Part Number"
F 6 "Murata" H 5000 2850 60  0001 C CNN "Manufacturer"
F 7 "120 Ohm @ 100MHz" H 4900 2791 39  0000 C CNN "Impedance"
	1    4900 2650
	1    0    0    -1  
$EndComp
$Comp
L beads_BLM:BL0603_BLM18EG121SN1D FB2
U 1 1
P 4900 3500
AR Path="/5C0E2AE6/5C1236A5" Ref="FB2"  Part="1" 
AR Path="/5C1B0AF4/5C1236A5" Ref="FB7"  Part="1" 
AR Path="/5C1B0AF7/5C1236A5" Ref="FB12"  Part="1" 
F 0 "FB2" H 4900 3716 39  0000 C CNN
F 1 "BL0603_BLM18EG121SN1D" H 4906 3415 40  0001 L CNN
F 2 "L0603" H 4938 3350 30  0001 C CNN
F 3 "" H 4900 3500 60  0000 C CNN
F 4 "FILTER CHIP 120 OHM 2A 0603,30473,0DCR: 40 mOhm Max" H 5000 3700 60  0001 C CNN "Description"
F 5 "BLM18EG121SN1D" H 5000 3700 60  0001 C CNN "Part Number"
F 6 "Murata" H 5000 3700 60  0001 C CNN "Manufacturer"
F 7 "120 Ohm @ 100MHz" H 4900 3641 39  0000 C CNN "Impedance"
	1    4900 3500
	1    0    0    -1  
$EndComp
Wire Wire Line
	5250 3500 5450 3500
Connection ~ 5450 3500
Wire Wire Line
	5250 2650 5450 2650
Connection ~ 5450 2650
$Comp
L capacitors_murata_GRM:C0603_100n_50Vdc_X7R C1
U 1 1
P 4500 2900
AR Path="/5C0E2AE6/5C128C7E" Ref="C1"  Part="1" 
AR Path="/5C1B0AF4/5C128C7E" Ref="C19"  Part="1" 
AR Path="/5C1B0AF7/5C128C7E" Ref="C37"  Part="1" 
F 0 "C1" H 4615 2938 39  0000 L CNN
F 1 "C0603_100n_50Vdc_X7R" H 4506 2815 40  0001 L CNN
F 2 "C0603" H 4538 2750 30  0001 C CNN
F 3 "" H 4500 2900 60  0000 C CNN
F 4 "0.10uF, 50Vdc, ±10%, X7R" H 4600 3100 60  0001 C CNN "Description"
F 5 "GRM188R71H104KA93" H 4600 3100 60  0001 C CNN "Part Number"
F 6 "Murata" H 4600 3100 60  0001 C CNN "Manufacturer"
F 7 "0.10uF" H 4615 2863 39  0000 L CNN "Capacitance"
	1    4500 2900
	1    0    0    -1  
$EndComp
Wire Wire Line
	4500 2550 4500 2650
Wire Wire Line
	4550 2650 4500 2650
Connection ~ 4500 2650
Wire Wire Line
	4500 2650 4500 2700
$Comp
L power:GND #PWR0115
U 1 1
P 4500 3100
AR Path="/5C0E2AE6/5C12E743" Ref="#PWR0115"  Part="1" 
AR Path="/5C1B0AF4/5C12E743" Ref="#PWR0133"  Part="1" 
AR Path="/5C1B0AF7/5C12E743" Ref="#PWR0151"  Part="1" 
F 0 "#PWR0115" H 4500 3240 20  0001 C CNN
F 1 "GND" H 4500 3211 30  0000 C CNN
F 2 "" H 4500 3100 60  0000 C CNN
F 3 "" H 4500 3100 60  0000 C CNN
	1    4500 3100
	-1   0    0    1   
$EndComp
$Comp
L capacitors_murata_GRM:C0603_100n_50Vdc_X7R C2
U 1 1
P 4500 3750
AR Path="/5C0E2AE6/5C12E790" Ref="C2"  Part="1" 
AR Path="/5C1B0AF4/5C12E790" Ref="C20"  Part="1" 
AR Path="/5C1B0AF7/5C12E790" Ref="C38"  Part="1" 
F 0 "C2" H 4615 3788 39  0000 L CNN
F 1 "C0603_100n_50Vdc_X7R" H 4506 3665 40  0001 L CNN
F 2 "C0603" H 4538 3600 30  0001 C CNN
F 3 "" H 4500 3750 60  0000 C CNN
F 4 "0.10uF, 50Vdc, ±10%, X7R" H 4600 3950 60  0001 C CNN "Description"
F 5 "GRM188R71H104KA93" H 4600 3950 60  0001 C CNN "Part Number"
F 6 "Murata" H 4600 3950 60  0001 C CNN "Manufacturer"
F 7 "0.10uF" H 4615 3713 39  0000 L CNN "Capacitance"
	1    4500 3750
	1    0    0    -1  
$EndComp
$Comp
L power:P1V8 #PWR0116
U 1 1
P 4500 3400
AR Path="/5C0E2AE6/5C12E7FA" Ref="#PWR0116"  Part="1" 
AR Path="/5C1B0AF4/5C12E7FA" Ref="#PWR0134"  Part="1" 
AR Path="/5C1B0AF7/5C12E7FA" Ref="#PWR0152"  Part="1" 
F 0 "#PWR0116" H 4500 3540 20  0001 C CNN
F 1 "P1V8" H 4500 3511 30  0000 C CNN
F 2 "" H 4500 3400 60  0000 C CNN
F 3 "" H 4500 3400 60  0000 C CNN
	1    4500 3400
	1    0    0    -1  
$EndComp
Wire Wire Line
	4500 3400 4500 3500
Wire Wire Line
	4550 3500 4500 3500
Connection ~ 4500 3500
Wire Wire Line
	4500 3500 4500 3550
$Comp
L power:GND #PWR0117
U 1 1
P 4500 3950
AR Path="/5C0E2AE6/5C137808" Ref="#PWR0117"  Part="1" 
AR Path="/5C1B0AF4/5C137808" Ref="#PWR0135"  Part="1" 
AR Path="/5C1B0AF7/5C137808" Ref="#PWR0153"  Part="1" 
F 0 "#PWR0117" H 4500 4090 20  0001 C CNN
F 1 "GND" H 4500 4061 30  0000 C CNN
F 2 "" H 4500 3950 60  0000 C CNN
F 3 "" H 4500 3950 60  0000 C CNN
	1    4500 3950
	-1   0    0    1   
$EndComp
Text Label 5300 2650 0    50   ~ 0
AMP_IOVDD
Text Label 5300 3500 0    50   ~ 0
AMP_AVDD
$Comp
L power:TP TP3
U 1 1
P 6050 3500
AR Path="/5C0E2AE6/5C13ABD8" Ref="TP3"  Part="1" 
AR Path="/5C1B0AF4/5C13ABD8" Ref="TP13"  Part="1" 
AR Path="/5C1B0AF7/5C13ABD8" Ref="TP23"  Part="1" 
F 0 "TP3" H 6150 3650 60  0000 L CNN
F 1 "TP" H 5950 3450 60  0001 C CNN
F 2 "footprints:TP_1mm" H 6050 3500 60  0001 C CNN
F 3 "" H 6150 3550 60  0000 C CNN
F 4 "NM" H 6200 3450 60  0001 C CNN "Mount"
	1    6050 3500
	1    0    0    -1  
$EndComp
Connection ~ 6050 3500
Wire Wire Line
	6050 3500 6250 3500
$Comp
L power:TP TP2
U 1 1
P 6050 2650
AR Path="/5C0E2AE6/5C13AC68" Ref="TP2"  Part="1" 
AR Path="/5C1B0AF4/5C13AC68" Ref="TP12"  Part="1" 
AR Path="/5C1B0AF7/5C13AC68" Ref="TP22"  Part="1" 
F 0 "TP2" H 5850 2900 60  0000 L CNN
F 1 "TP" H 5950 2600 60  0001 C CNN
F 2 "footprints:TP_1mm" H 6050 2650 60  0001 C CNN
F 3 "" H 6150 2700 60  0000 C CNN
F 4 "NM" H 6200 2600 60  0001 C CNN "Mount"
	1    6050 2650
	1    0    0    -1  
$EndComp
Connection ~ 6050 2650
Wire Wire Line
	6050 2650 5950 2650
Wire Wire Line
	6250 3500 6250 4450
Wire Wire Line
	6350 2650 6350 4350
Wire Wire Line
	6650 4550 6000 4550
Wire Wire Line
	6000 4550 6000 4250
Wire Wire Line
	6000 4250 4950 4250
Connection ~ 4950 4250
Wire Wire Line
	4400 5100 6650 5100
Wire Wire Line
	4400 5200 6650 5200
Wire Wire Line
	4400 5450 6650 5450
Wire Wire Line
	4400 5650 6650 5650
Wire Wire Line
	4400 5750 6650 5750
Wire Wire Line
	4400 5850 6650 5850
Wire Wire Line
	4400 5950 6650 5950
Wire Wire Line
	6650 6050 4400 6050
Wire Wire Line
	6650 6150 4400 6150
Wire Wire Line
	6650 6250 4400 6250
Text Notes 6850 6650 0    79   ~ 16
MODE Pin, I2C Address selection:
Text Notes 6850 6800 0    50   ~ 0
Short to GND\n
Text Notes 6850 6950 0    50   ~ 0
470 Ohm to GND
Text Notes 6850 7100 0    50   ~ 0
470 Ohm to IOVDD
Text Notes 6850 7250 0    50   ~ 0
2.2 kOhm to GND
Text Notes 6850 7400 0    50   ~ 0
2.2 kOhm to IOVDD
Text Notes 6850 7550 0    50   ~ 0
10 kOhm to GND
Text Notes 6850 7700 0    50   ~ 0
10 kOhm to IOVDD
Text Notes 6850 7850 0    50   ~ 0
47 kOhm to IOVDD
Wire Notes Line
	6800 6700 6800 7900
Wire Notes Line
	7850 6700 7850 7900
Wire Notes Line
	8500 6700 8500 7900
Wire Notes Line
	6800 6700 8500 6700
Wire Notes Line
	6800 7900 8500 7900
Wire Notes Line
	6800 6850 8500 6850
Wire Notes Line
	6800 7000 8500 7000
Wire Notes Line
	6800 7150 8500 7150
Wire Notes Line
	6800 7300 8500 7300
Wire Notes Line
	6800 7450 8500 7450
Wire Notes Line
	6800 7600 8500 7600
Wire Notes Line
	6800 7750 8500 7750
Text Notes 8050 6800 0    50   ~ 0
0x82
Text Notes 8050 6950 0    50   ~ 0
0x84
Text Notes 8050 7100 0    50   ~ 0
0x86
Text Notes 8050 7250 0    50   ~ 0
0x88
Text Notes 8050 7400 0    50   ~ 0
0x8A
Text Notes 8050 7550 0    50   ~ 0
0x8C
Text Notes 8050 7700 0    50   ~ 0
0x8E
Text Notes 8050 7850 0    50   ~ 0
0x90
Wire Wire Line
	10000 4250 10000 4150
Connection ~ 10000 4150
Text HLabel 4400 5100 0    50   BiDi ~ 0
SDA
Text HLabel 4400 5200 0    50   BiDi ~ 0
SCL
Text HLabel 4400 5350 0    50   Input ~ 0
SD_N
Text HLabel 4400 5450 0    50   Input ~ 0
IRQ_N
Text HLabel 4400 5650 0    50   Input ~ 0
SDIN
Text HLabel 4400 5750 0    50   Output ~ 0
SDOUT
Text HLabel 4400 5850 0    50   Input ~ 0
SBCLK
Text HLabel 4400 5950 0    50   Input ~ 0
FSYNC
Text HLabel 4400 6050 0    50   Input ~ 0
PDMD
Text HLabel 4400 6150 0    50   Input ~ 0
PDMCK
Text HLabel 4400 6250 0    50   Input ~ 0
MODE
Text HLabel 12550 4900 2    50   Output ~ 0
AMP_OUT_P_FLT
Text HLabel 12550 5050 2    50   Output ~ 0
AMP_OUT_N_FLT
Wire Wire Line
	11000 3450 11400 3450
Text Notes 6900 3750 0    50   ~ 0
I_typ(AVDD) = 12.5 mA
Text Notes 6900 3650 0    50   ~ 0
I_typ(IOVDD) = 0.1 mA
$Comp
L power:PWR_FLAG #FLG?3
U 1 1
P 11400 3250
AR Path="/5C1B0AF7/608D3E78" Ref="#FLG?3"  Part="1" 
AR Path="/5C1B0AF4/608D3E78" Ref="#FLG?4"  Part="1" 
AR Path="/5C0E2AE6/608D3E78" Ref="#FLG?5"  Part="1" 
F 0 "#FLG?5" H 11400 3400 98  0001 C CNN
F 1 "PWR_FLAG" H 11395 3423 50  0000 C CNN
F 2 "" H 11400 3250 98  0001 C CNN
F 3 "" H 11400 3250 98  0001 C CNN
	1    11400 3250
	1    0    0    -1  
$EndComp
Wire Wire Line
	11400 3350 11400 3450
Connection ~ 11400 3450
Wire Wire Line
	11400 3450 11850 3450
$Comp
L power:PWR_FLAG #FLG8
U 1 1
P 6100 4300
AR Path="/5C1B0AF7/608D9B80" Ref="#FLG8"  Part="1" 
AR Path="/5C1B0AF4/608D9B80" Ref="#FLG10"  Part="1" 
AR Path="/5C0E2AE6/608D9B80" Ref="#FLG12"  Part="1" 
F 0 "#FLG12" H 6100 4450 98  0001 C CNN
F 1 "PWR_FLAG" H 6095 4473 50  0000 C CNN
F 2 "" H 6100 4300 98  0001 C CNN
F 3 "" H 6100 4300 98  0001 C CNN
	1    6100 4300
	1    0    0    -1  
$EndComp
Wire Wire Line
	6100 4400 6100 4450
Wire Wire Line
	6100 4450 6250 4450
Connection ~ 6250 4450
$Comp
L power:PWR_FLAG #FLG9
U 1 1
P 6350 2500
AR Path="/5C1B0AF7/608E071B" Ref="#FLG9"  Part="1" 
AR Path="/5C1B0AF4/608E071B" Ref="#FLG11"  Part="1" 
AR Path="/5C0E2AE6/608E071B" Ref="#FLG13"  Part="1" 
F 0 "#FLG13" H 6350 2650 98  0001 C CNN
F 1 "PWR_FLAG" H 6345 2673 50  0000 C CNN
F 2 "" H 6350 2500 98  0001 C CNN
F 3 "" H 6350 2500 98  0001 C CNN
	1    6350 2500
	1    0    0    -1  
$EndComp
Wire Wire Line
	6350 2600 6350 2650
Connection ~ 6350 2650
Wire Wire Line
	10050 4900 10400 4900
Wire Wire Line
	10050 5050 10400 5050
Wire Wire Line
	12000 4900 12550 4900
Wire Wire Line
	11500 5050 12550 5050
Wire Wire Line
	4400 5350 6650 5350
$EndSCHEMATC
